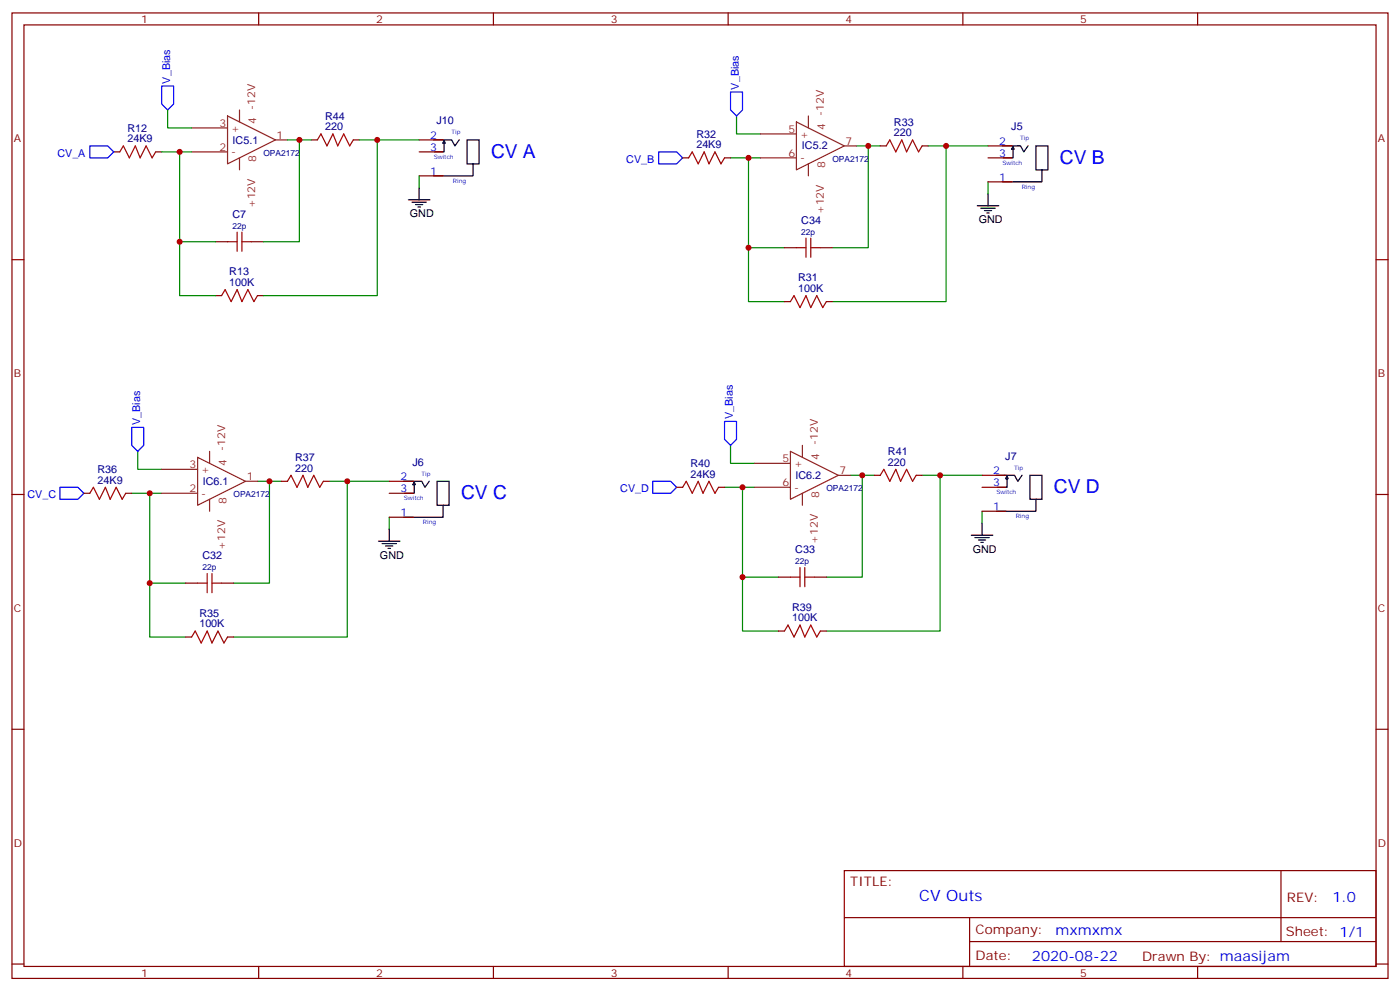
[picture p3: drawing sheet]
<svg xmlns="http://www.w3.org/2000/svg" width="412mm" height="292mm" viewBox="0 0 412 292" stroke-linecap="round" stroke-linejoin="round" font-family="sans-serif">
<g fill="none" stroke="#870000" stroke-width=".35">
<path d="M3.5 3.8h405.4v284.3h-405.4zM7.1 7.3h398.2v277.3h-398.2zM76.2 3.8v3.5M145.3 3.8v3.5M214.5 3.8v3.5M283.6 3.8v3.5M352.8 3.8v3.5M33.5 44.7h1.8M45.9 44.7h1.7M91.7 41.2h1.8M104.1 41.2h1.7M123.5 51.8h7"/>
<path d="M123.5 44.7h7M123.5 41.2h7M201.1 46.5h1.7M213.4 46.5h1.8M259.3 43h1.8M271.6 43h1.8M291 46.5h7.1M291 43h7.1M291 53.6h7.1M3.5 76.5h3.6M63.5 71.2h3.5M74.1 71.2h3.5"/>
<path d="M231.1 73h3.5M241.7 73h3.5M405.3 76.5h3.6M63.5 87.1h1.8M75.8 87.1h1.8M231.1 88.8h1.7M243.4 88.8h1.8M257.5 140h1.8M269.9 140h1.7M289.3 140h7M3.5 145.6h3.6M24.7 145.3h1.8"/>
<path d="M37 145.3h1.8M82.9 141.7h1.8M95.2 141.7h1.8M114.7 145.3h7M114.7 141.7h7M114.7 152.3h7M199.3 143.5h1.8M211.7 143.5h1.7M289.3 143.5h7M289.3 150.6h7M405.3 145.6h3.6M54.7 171.7h3.5"/>
<path d="M65.3 171.7h3.5M229.3 170h3.5M239.9 170h3.5M54.7 187.6h1.7M67 187.6h1.8M229.3 185.8h1.8M241.7 185.8h1.7M3.5 214.8h3.6M405.3 214.8h3.6M248.7 256.4h156.6v28.2h-156.6zM377.3 256.4v20.9M248.7 270.2h156.5"/>
<path d="M285.6 277.3h119.6M285.6 270.2v14.2M3.5 283.9h3.6M76.2 284.6v3.5M145.3 284.6v3.5M214.5 284.6v3.5M283.6 284.6v3.5M352.8 284.6v3.5M405.3 283.9h3.6"/>
</g>
<g fill="none" stroke="#000" stroke-width=".35">
<path d="M120.3 58.8h6.3M121.4 59.5h4.2M123.5 55.3v3.5M130.8 41.8v-.3l.4 .7h-.8l.4-.8v3.3h-2.8M135.3 41.2l-1.3 1.8-1-1.8h-5.3M137.6 41.2h3.5v7.1h-3.5zM139.4 48.3l-.1 3.5h-11.6M291 57.1v3.5M298.4 43.6v-.4l.4 .7-.8 .1 .4-.8v3.3h-2.8M302.8 42.9l-1.2 1.8-1-1.8-5.4 .1M305.2 43h3.5v7h-3.5zM307 50l-.1 3.6h-11.6"/>
<path d="M122.4 60.3h2.1M123.1 61h.7M287.9 60.6h6.3M288.9 61.3h4.3M290 62h2.1M290.7 62.7h.7M301.1 140l-1.3 1.8-1-1.8h-5.3M303.4 140h3.5v7h-3.5zM111.5 159.4h6.3M114.7 155.9v3.5M122 142.4v-.4l.4 .7-.8 .1 .4-.8v3.3h-2.8M126.5 141.7l-1.3 1.8-1-1.8h-5.3"/>
<path d="M128.8 141.7h3.5v7.1h-3.5zM130.6 148.8l-.1 3.5h-11.6M286.1 157.6h6.4M287.2 158.3h4.2M288.2 159h2.1M288.9 159.7h.7M289.3 154.1v3.5M296.6 140.6l.1-.3 .3 .7h-.8l.4-.8v3.3h-2.8M305.2 147l-.1 3.6h-11.6M112.5 160.1h4.3M113.6 160.8h2.1M114.3 161.5h.7"/>
</g>
<g fill="none" stroke="#008700" stroke-width=".35">
<path d="M49.4 32.4v5.3h7M217 34.1v5.3h7M47.6 44.7h5.3M56.4 44.7h-3.5v26.5h10.6M84.7 41.2h7M88.2 41.2v30h-10.6M105.8 41.2h17.7M111.1 41.2v45.9h-33.5M123.5 51.8v3.5M215.2 46.5h5.3M224 46.5h-3.5v26.5h10.6M252.2 43h7.1"/>
<path d="M255.8 43v30h-10.6M273.4 43h17.6M278.7 43v45.8h-33.5M291 53.6v3.5M52.9 71.2v15.9h10.6M220.5 73v15.8h10.6M40.6 132.9v5.3h7M215.2 131.2v5.3h7M250.5 140h7M254 140v30h-10.6M271.6 140h17.7M276.9 140v45.8h-33.5"/>
<path d="M38.8 145.3h5.3M47.6 145.3h-3.5v26.4h10.6M75.8 141.7h7.1M79.4 141.7v30h-10.6M97 141.7h17.7M102.3 141.7v45.9h-33.5M114.7 152.3v3.6M213.4 143.5h5.3M222.2 143.5h-3.5v26.5h10.6M289.3 150.6v3.5M44.1 171.7v15.9h10.6M218.7 170v15.8h10.6"/>
</g>
<g fill="none" stroke="#8c2424" stroke-width=".35">
<path d="M56.4 37.7h10.6M67 34.1l14.1 7.1-14.1 7.1zM70.6 32.4v3.5M224 39.4h10.6M234.6 35.9l14.1 7.1-14.1 7zM238.1 34.1v3.6M56.4 44.7h10.6M70.6 46.5v3.5M81.1 41.2h3.6M224 46.5h10.6M238.1 48.3v3.5M248.7 43h3.5"/>
<path d="M47.6 138.2h10.6M58.2 134.7l14.1 7-14.1 7.1zM61.7 132.9v3.6M222.2 136.5h10.6M232.8 132.9l14.1 7.1-14.1 7zM236.4 131.2v3.5M246.9 140h3.6M47.6 145.3h10.6M61.7 147v3.6M72.3 141.7h3.5M222.2 143.5h10.6M236.4 145.3v3.5"/>
</g>
<g fill="none" stroke="#a10000" stroke-width=".35">
<path d="M35.3 44.7l1-1.7 1.8 3.5 1.8-3.5 1.4 3.5 1.7-3.5 1.8 3.5 1.1-1.8M93.5 41.2l1-1.8 1.8 3.6 1.8-3.6 1.4 3.6 1.7-3.6 1.8 3.6 1.1-1.8M202.8 46.5l1.1-1.8 1.8 3.6 1.7-3.6 1.4 3.6 1.8-3.6 1.8 3.6 1-1.8M261.1 43l1-1.8 1.8 3.5 1.7-3.5 1.5 3.5 1.7-3.5 1.8 3.5 1-1.7M67 71.2h2.8M69.8 68.4v5.6M71.3 68.4v5.6M71.3 71.2h2.8M234.6 73h2.8M237.4 70.1v5.7M238.8 70.1v5.7M238.8 73h2.9"/>
<path d="M65.3 87.1l1-1.8 1.8 3.5 1.7-3.5 1.5 3.5 1.7-3.5 1.8 3.5 1-1.7M232.8 88.8l1.1-1.7 1.8 3.5 1.7-3.5 1.4 3.5 1.8-3.5 1.8 3.5 1-1.8M259.3 140l1-1.8 1.8 3.5 1.8-3.5 1.4 3.5 1.8-3.5 1.7 3.5 1.1-1.7M26.5 145.3l1-1.8 1.8 3.5 1.7-3.5 1.5 3.5 1.7-3.5 1.8 3.5 1-1.7M84.7 141.7l1-1.7 1.8 3.5 1.8-3.5 1.4 3.5 1.7-3.5 1.8 3.5 1-1.8M201.1 143.5l1-1.8 1.8 3.6 1.8-3.6 1.4 3.6 1.7-3.6 1.8 3.6 1.1-1.8M58.2 171.7h2.8M61 168.9v5.7M62.4 168.9v5.7M62.4 171.7h2.9M232.8 170h2.9M235.7 167.1v5.7"/>
<path d="M237.1 167.1v5.7M237.1 170h2.8M56.4 187.6l1.1-1.8 1.8 3.6 1.7-3.6 1.4 3.6 1.8-3.6 1.8 3.6 1-1.8M231.1 185.8l1-1.7 1.8 3.5 1.8-3.5 1.4 3.5 1.7-3.5 1.8 3.5 1.1-1.8"/>
</g>
<path d="M47.6 25.3h3.6v5.3l-1.8 1.8-1.8-1.8zM215.2 27.1h3.5v5.3l-1.7 1.7-1.8-1.7zM26.5 43h5.2l1.8 1.7-1.8 1.8h-5.2zM194 44.7h5.3l1.8 1.8-1.8 1.8h-5.3zM38.8 125.9h3.5v5.3l-1.7 1.7-1.8-1.7zM213.4 124.1h3.6v5.3l-1.8 1.8-1.8-1.8zM17.6 143.5h5.3l1.8 1.8-1.8 1.7h-5.3zM192.3 141.7h5.3l1.7 1.8-1.7 1.8h-5.3z" fill="none" stroke="#00f" stroke-width=".35"/>
<g fill="#c00">
<circle cx="88.2" cy="41.2" r=".88"/>
<circle cx="52.9" cy="44.7" r=".88"/>
<circle cx="52.9" cy="71.2" r=".88"/>
<circle cx="111.1" cy="41.2" r=".88"/>
<circle cx="278.7" cy="43" r=".88"/>
<circle cx="220.5" cy="73" r=".88"/>
<circle cx="220.5" cy="46.5" r=".88"/>
<circle cx="255.8" cy="43" r=".88"/>
<circle cx="102.3" cy="141.7" r=".88"/>
<circle cx="44.1" cy="171.7" r=".88"/>
<circle cx="44.1" cy="145.3" r=".88"/>
<circle cx="79.4" cy="141.7" r=".88"/>
<circle cx="276.9" cy="140" r=".88"/>
<circle cx="218.7" cy="170" r=".88"/>
<circle cx="218.7" cy="143.5" r=".88"/>
<circle cx="254" cy="140" r=".88"/>
</g>
<g font-size="5.6" fill="#00f">
<text x="144.6" y="46.5">CV A</text>
<text x="312.2" y="48.3">CV B</text>
<text x="135.8" y="147">CV C</text>
<text x="310.4" y="145.3">CV D</text>
</g>
<text font-size="4.6" fill="#00f" x="270.8" y="265.4">CV Outs</text>
<g font-size="4.2" fill="#00f">
<text x="392.5" y="265.7">1.0</text>
<text x="310.9" y="275.2">mxmxmx</text>
<text x="304" y="283">2020-08-22</text>
</g>
<g font-size="3.9" fill="#800">
<text x="250.5" y="261">TITLE:</text>
<text x="379.1" y="265.7">REV:</text>
<text x="287.4" y="275.2">Company:</text>
<text x="378.7" y="275.8">Sheet: 1/1</text>
<text x="287.4" y="282.9">Date:</text>
<text x="336.4" y="282.9">Drawn By: maasijam</text>
</g>
<g font-size="3.2" fill="#800">
<text x="41.6" y="6.8">1</text>
<text x="110.8" y="6.8">2</text>
<text x="179.9" y="6.8">3</text>
<text x="249.1" y="6.8">4</text>
<text x="318.2" y="6.8">5</text>
<text x="4.1" y="41.9">A</text>
<text x="405.9" y="41.9">A</text>
<text x="4.1" y="111.1">B</text>
<text x="405.9" y="111.1">B</text>
<text x="4.1" y="180.2">C</text>
<text x="405.9" y="180.2">C</text>
<text x="4.1" y="249.3">D</text>
<text x="405.9" y="249.3">D</text>
<text x="41.6" y="287.6">1</text>
<text x="110.8" y="287.6">2</text>
<text x="179.9" y="287.6">3</text>
<text x="249.1" y="287.6">4</text>
<text x="318.2" y="287.6">5</text>
</g>
<g font-size="3.2" fill="#00f">
<text x="50.1" y="24.6" transform="rotate(-90 50.1 24.6)">V_Bias</text>
<text x="217.7" y="26.4" transform="rotate(-90 217.7 26.4)">V_Bias</text>
<text x="126.7" y="40.9">2</text>
<text x="16.9" y="46.1">CV_A</text>
<text x="126.7" y="44.4">3</text>
<text x="184.5" y="47.9">CV_B</text>
<text x="294.3" y="46.1">3</text>
<text x="294.3" y="42.6">2</text>
<text x="126.7" y="51.4">1</text>
<text x="294.3" y="53.2">1</text>
<text x="41.3" y="125.2" transform="rotate(-90 41.3 125.2)">V_Bias</text>
<text x="215.9" y="123.4" transform="rotate(-90 215.9 123.4)">V_Bias</text>
<text x="117.9" y="141.4">2</text>
<text x="292.6" y="143.2">3</text>
<text x="292.6" y="139.6">2</text>
<text x="8.1" y="146.7">CV_C</text>
<text x="117.9" y="144.9">3</text>
<text x="182.7" y="144.9">CV_D</text>
<text x="117.9" y="152">1</text>
<text x="292.6" y="150.2">1</text>
</g>
<g font-size="3.2" fill="#8d2323">
<text x="75.1" y="32.3" transform="rotate(-90 75.1 32.3)">-12V</text>
<text x="242.7" y="34" transform="rotate(-90 242.7 34)">-12V</text>
<text x="64.7" y="37.3">3</text>
<text x="68.1" y="38.7">+</text>
<text x="75.5" y="36.6" transform="rotate(-90 75.5 36.6)">4</text>
<text x="81.5" y="40.9">1</text>
<text x="232.2" y="39.1">5</text>
<text x="235.7" y="40.5">+</text>
<text x="243.1" y="38.4" transform="rotate(-90 243.1 38.4)">4</text>
<text x="64.7" y="44.4">2</text>
<text x="68.1" y="45.8">-</text>
<text x="75.5" y="47.8" transform="rotate(-90 75.5 47.8)">8</text>
<text x="232.2" y="46.1">6</text>
<text x="235.7" y="47.6">-</text>
<text x="249.1" y="42.6">7</text>
<text x="243.1" y="49.6" transform="rotate(-90 243.1 49.6)">8</text>
<text x="75.1" y="61.3" transform="rotate(-90 75.1 61.3)">+12V</text>
<text x="242.7" y="63.1" transform="rotate(-90 242.7 63.1)">+12V</text>
<text x="240.9" y="131" transform="rotate(-90 240.9 131)">-12V</text>
<text x="55.8" y="137.9">3</text>
<text x="66.3" y="132.8" transform="rotate(-90 66.3 132.8)">-12V</text>
<text x="66.7" y="137.2" transform="rotate(-90 66.7 137.2)">4</text>
<text x="230.5" y="136.1">5</text>
<text x="233.9" y="137.5">+</text>
<text x="241.3" y="135.4" transform="rotate(-90 241.3 135.4)">4</text>
<text x="59.3" y="139.3">+</text>
<text x="72.7" y="141.4">1</text>
<text x="230.5" y="143.2">6</text>
<text x="247.3" y="139.6">7</text>
<text x="55.8" y="144.9">2</text>
<text x="59.3" y="146.3">-</text>
<text x="66.7" y="148.3" transform="rotate(-90 66.7 148.3)">8</text>
<text x="233.9" y="144.6">-</text>
<text x="241.3" y="146.6" transform="rotate(-90 241.3 146.6)">8</text>
<text x="66.3" y="161.9" transform="rotate(-90 66.3 161.9)">+12V</text>
<text x="240.9" y="160.1" transform="rotate(-90 240.9 160.1)">+12V</text>
</g>
<g font-size="3.2" fill="#000080">
<text x="95.8" y="35.2">R44</text>
<text x="37.6" y="41.9">24K9</text>
<text x="37.6" y="38.7">R12</text>
<text x="95.8" y="38.4">220</text>
<text x="128.6" y="36.6">J10</text>
<text x="205.1" y="40.5">R32</text>
<text x="263.3" y="40.1">220</text>
<text x="263.3" y="37">R33</text>
<text x="297.9" y="38.4">J5</text>
<text x="68.5" y="42.3">IC5.1</text>
<text x="205.1" y="43.7">24K9</text>
<text x="236.2" y="44">IC5.2</text>
<text x="68.5" y="64.2">C7</text>
<text x="236" y="66">C34</text>
<text x="67.5" y="81.1">R13</text>
<text x="235.1" y="82.8">R31</text>
<text x="67.5" y="84.2">100K</text>
<text x="235.1" y="86">100K</text>
<text x="86.9" y="135.7">R37</text>
<text x="121.5" y="137.2">J6</text>
<text x="203.4" y="137.5">R40</text>
<text x="261.6" y="137.2">220</text>
<text x="261.6" y="134">R41</text>
<text x="296.1" y="135.4">J7</text>
<text x="28.7" y="142.5">24K9</text>
<text x="28.7" y="139.3">R36</text>
<text x="59.7" y="142.8">IC6.1</text>
<text x="86.9" y="138.9">220</text>
<text x="203.4" y="140.7">24K9</text>
<text x="234.3" y="141">IC6.2</text>
<text x="59.6" y="164.7">C32</text>
<text x="234.3" y="163">C33</text>
<text x="233.3" y="179.8">R39</text>
<text x="58.7" y="184.8">100K</text>
<text x="58.7" y="181.6">R35</text>
<text x="233.3" y="183">100K</text>
</g>
<g font-size="3.2">
<text x="120.7" y="64">GND</text>
<text x="288.3" y="65.8">GND</text>
<text x="111.9" y="164.5">GND</text>
<text x="286.5" y="162.8">GND</text>
</g>
<g font-size="2.5" fill="#000080">
<text x="77.6" y="46">OPA2172</text>
<text x="245.2" y="47.7">OPA2172</text>
<text x="68.4" y="67.3">22p</text>
<text x="236" y="69.1">22p</text>
<text x="68.8" y="146.5">OPA2172</text>
<text x="243.4" y="144.7">OPA2172</text>
<text x="59.6" y="167.9">22p</text>
<text x="234.3" y="166.1">22p</text>
</g>
<g font-size="1.8" fill="#00f">
<text x="133" y="39.5">Tip</text>
<text x="300.5" y="41.3">Tip</text>
<text x="127.8" y="46.8">Switch</text>
<text x="133.4" y="53.8">Ring</text>
<text x="295.3" y="48.5">Switch</text>
<text x="301" y="55.6">Ring</text>
<text x="124.2" y="140">Tip</text>
<text x="298.8" y="138.3">Tip</text>
<text x="118.9" y="147.3">Switch</text>
<text x="293.6" y="145.5">Switch</text>
<text x="124.6" y="154.4">Ring</text>
<text x="299.2" y="152.6">Ring</text>
</g>
</svg>
